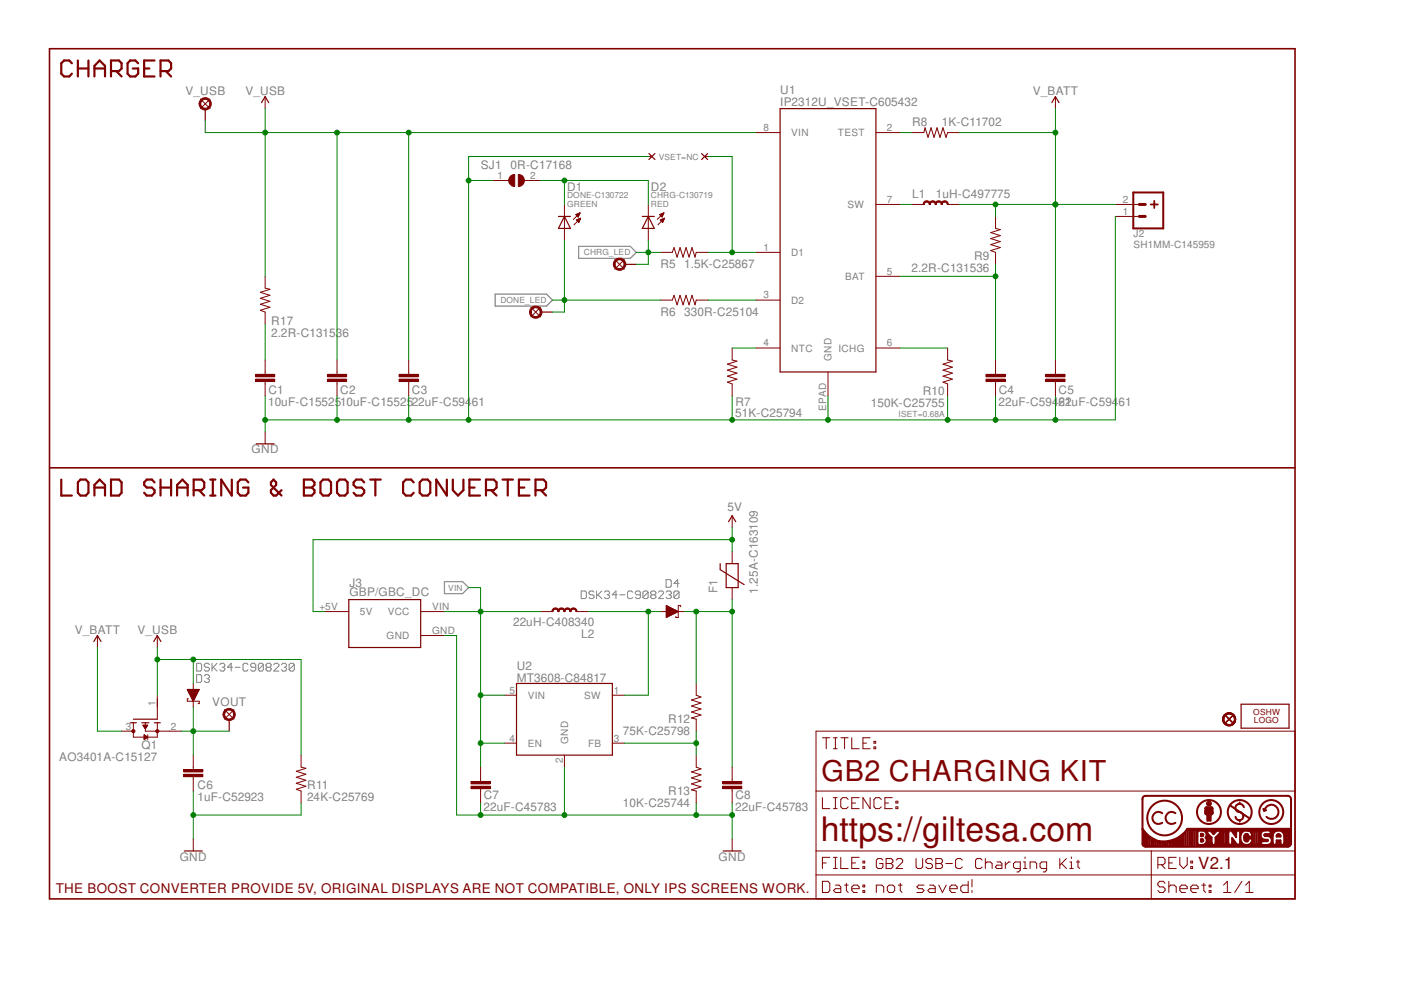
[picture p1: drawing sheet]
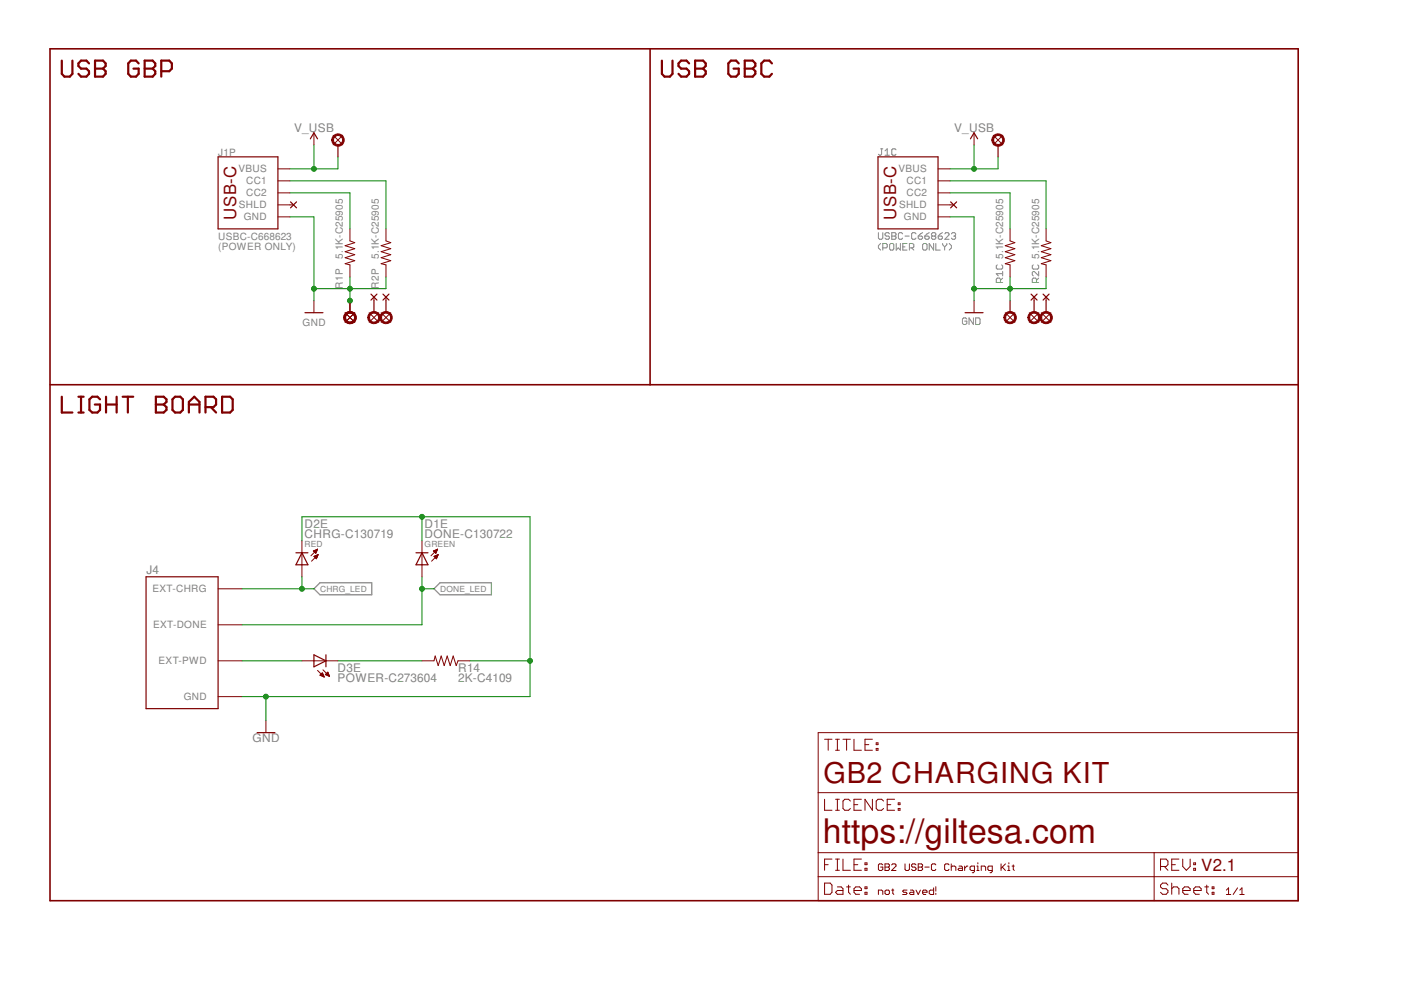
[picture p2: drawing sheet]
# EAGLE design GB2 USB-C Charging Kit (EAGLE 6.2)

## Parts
C1  10uF-C15525  C0402_S  [C0402_S]
C2  10uF-C15525  C0402_S  [C0402_S]
C3  22uF-C59461  C0603_SMALL  [C0603_S]
C4  22uF-C59461  C0603_SMALL  [C0603_S]
C5  22uF-C59461  C0603_SMALL  [C0603_S]
C6  1uF-C52923  C0402_S  [C0402_S]
C7  22uF-C45783  C0805_SMALL  [C0805_S]
C8  22uF-C45783  C0805_SMALL  [C0805_S]
D1  DONE-C130722  LED_0402  [L0402]
D1E  DONE-C130722  LED_0402  [L0402]
D2  CHRG-C130719  LED_0402  [L0402]
D2E  CHRG-C130719  LED_0402  [L0402]
D3  DSK34-C908230  DIODE-SCHOTTKY_SOD-123FL  [SOD-123FL]
D3E  POWER-C273604  LED_0402  [L0402]
D4  DSK34-C908230  DIODE-SCHOTTKY_SOD-123FL  [SOD-123FL]
F1  1.25A-C163109  FUSE0603_S  [F0603_S]
FD1  FIDUCIALUFIDUCIAL  [FIDUCIAL-MICRO]
FD2  FIDUCIALUFIDUCIAL  [FIDUCIAL-MICRO]
FD3  FIDUCIALUFIDUCIAL  [FIDUCIAL-MICRO]
J1C  USBC-C668623  USB-C_6P_POWER  [USB-C_6P]
J1P  USBC-C668623  USB-C_6P_POWER  [USB-C_6P]
J2  SH1MM-C145959  JST-21MM_TOP  [JST-2-1MM-SMD_TOP]
J3  GBP/GBC_DC  GBC_DC_DCGB2  [GB2_DC-DC]
J4  GB2_LED  [GB2_LED]
L1  1uH-C497775  INDUCTOR_2  [PSPMAA0402]
L2  22uH-C408340  INDUCTOR_2  [PSPMAA0402]
LOGO1  OSHW_LOGO_FILLX0150-NT  [OSHW_FILLX150_NOTEXT]
Q1  AO3401A-C15127  AO3401A_SMALL  [SOT23-3_S]
R1C  5.1K-C25905  R0402  [R0402]
R1P  5.1K-C25905  R0402  [R0402]
R2C  5.1K-C25905  R0402  [R0402]
R2P  5.1K-C25905  R0402  [R0402]
R5  1.5K-C25867  R0402  [R0402]
R6  330R-C25104  R0402  [R0402]
R7  51K-C25794  R0402  [R0402]
R8  1K-C11702  R0402  [R0402]
R9  2.2R-C131536  R0402  [R0402]
R10  150K-C25755  R0402  [R0402]
R11  24K-C25769  R0402  [R0402]
R12  75K-C25798  R0402  [R0402]
R13  10K-C25744  R0402  [R0402]
R14  2K-C4109  R0402  [R0402]
R17  2.2R-C131536  R0402  [R0402]
SJ1  0R-C17168  JUMPER-SMD0402  [JUMPER-SMD_0402]
U1  IP2312U_VSET-C605432  IP2312_CUSTOM  [IP2312]
U2  MT3608-C84817  MT3608"  [SOT-23-6]
U$2  PAD_1.1  [PAD_1.1]
U$11  PAD_1.1  [PAD_1.1]
U$13  CC-NC-BCNIX  [CC-NC-B_NIX]
U$15  PAD_1.1  [PAD_1.1]
U$19  PAD_1.1  [PAD_1.1]
U$20  SOLDER_PAD-1.7  [SOLDER_PAD_1.7]
U$21  SOLDER_PAD-1.7  [SOLDER_PAD_1.7]
U$23  VOUT  PAD_0.8  [PAD_0.8]
U$24  V_USB  PAD_0.8  [PAD_0.8]
U$25  PAD_1.1  [PAD_1.1]
U$26  SOLDER_PAD-2.0  [SOLDER_PAD_2.0]
U$27  SOLDER_PAD-2.0  [SOLDER_PAD_2.0]
U$32  SOLDER_PAD-2.5  [SOLDER_PAD_2.5]
U$33  PAD_1.1  [PAD_1.1]

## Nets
5V: F1.2 J3.+5V(5V)
CHRG_LED: D2.A D2E.A J4.EXT-CHRG R5.1 U$21.P$1
DONE_LED: D1.A D1E.A J4.EXT-DONE R6.1 U$20.P$1
GND: C1.1 C2.1 C3.1 C4.1 C5.1 C6.2 C7.1 C8.1 D1E.C D2E.C J1C.A12-GND(GND) J1C.B12-GND(GND) J1P.A12-GND(GND) J1P.B12-GND(GND) J2.1 J3.GND J4.GND1(GND) J4.GND2(GND) J4.GND3(GND) J4.GND4(GND) J4.GND5(GND) R1C.2 R1P.2 R2C.2 R2P.2 R7.1 R10.1 R11.1 R13.2 R14.1 SJ1.1 U1.EPAD(GND) U2.2(GND) U$19.P$1 U$26.P$1 U$27.P$1
N$4: J1C.B5(CC2) R1C.1
N$5: J1P.A5(CC1) R2P.1
N$6: J1P.B5(CC2) R1P.1
N$8: D4.A L2.P$2 U2.1(SW)
N$9: D1.C D2.C SJ1.2
N$10: D3E.A J4.EXT-PWD J4.EXT-PWD'(EXT-PWD)
N$11: D3E.C R14.2
N$12: R12.2 R13.1 U2.3(FB)
N$13: J1C.A5(CC1) R2C.1
N$14: C8.2 D4.C F1.1 R12.1
N$15: C4.2 R9.1 U1.5(BAT)
N$16: R8.2 U1.2(TEST)
N$17: C1.2 R17.1
N$19: R5.2 U1.1(D1)
N$27: R7.2 U1.4(NTC)
N$28: R10.2 U1.6(ICHG)
N$29: R6.2 U1.3(D2)
N$31: L1.P$1 U1.7(SW)
V_BATT: C5.2 J2.2 L1.P$2 Q1.3(D) R8.1 R9.2
V_USB: C2.2 C3.2 D3.A J1C.A9-VBUS(VBUS) J1C.B9-VBUS(VBUS) J1P.A9-VBUS(VBUS) J1P.B9-VBUS(VBUS) Q1.1(G) R11.2 R17.2 U1.8(VIN) U$24.P$1 U$25.P$1 U$33.P$1
VCC: C6.1 D3.C Q1.2(S) U$23.P$1
VIN: C7.2 J3.VIN(VCC) L2.P$1 U2.4(EN) U2.5(VIN)
Unconnected: J1C.SHLD1(SHLD) J1C.SHLD2(SHLD) J1C.SHLD3(SHLD) J1C.SHLD4(SHLD) J1P.SHLD1(SHLD) J1P.SHLD2(SHLD) J1P.SHLD3(SHLD) J1P.SHLD4(SHLD) U$2.P$1 U$11.P$1 U$15.P$1 U$32.P$1

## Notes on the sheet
- CHARGER | USB-C GBP | USB-C GBC
- VSET=NC
- GREEN | RED
- (POWER ONLY) | (POWER ONLY)
- LIGHT BOARD
- ISET=0.68A
- LOAD SHARING & BOOST CONVERTER
- RED | GREEN
- GB2 USB-C CHARGING KIT | GB2 USB-C CHARGING KIT
- https://giltesa.com | https://giltesa.com
- V2.1 | V2.1
- THE BOOST CONVERTER PROVIDE 5V, ORIGINAL DISPLAYS ARE NOT COMPATIBLE, ONLY IPS SCREENS WORK.

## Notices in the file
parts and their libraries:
SparkFun: Licensing: CC v3.0 Share-Alike You are welcome to use this library for commercial purposes.
SparkFun-PowerSymbols: Licensing: Creative Commons ShareAlike 4.0 International - https://creativecommons.org/licenses/by-sa/4.0
cc-by-nc-sa: All hardware is licensed under the Creative Commons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
